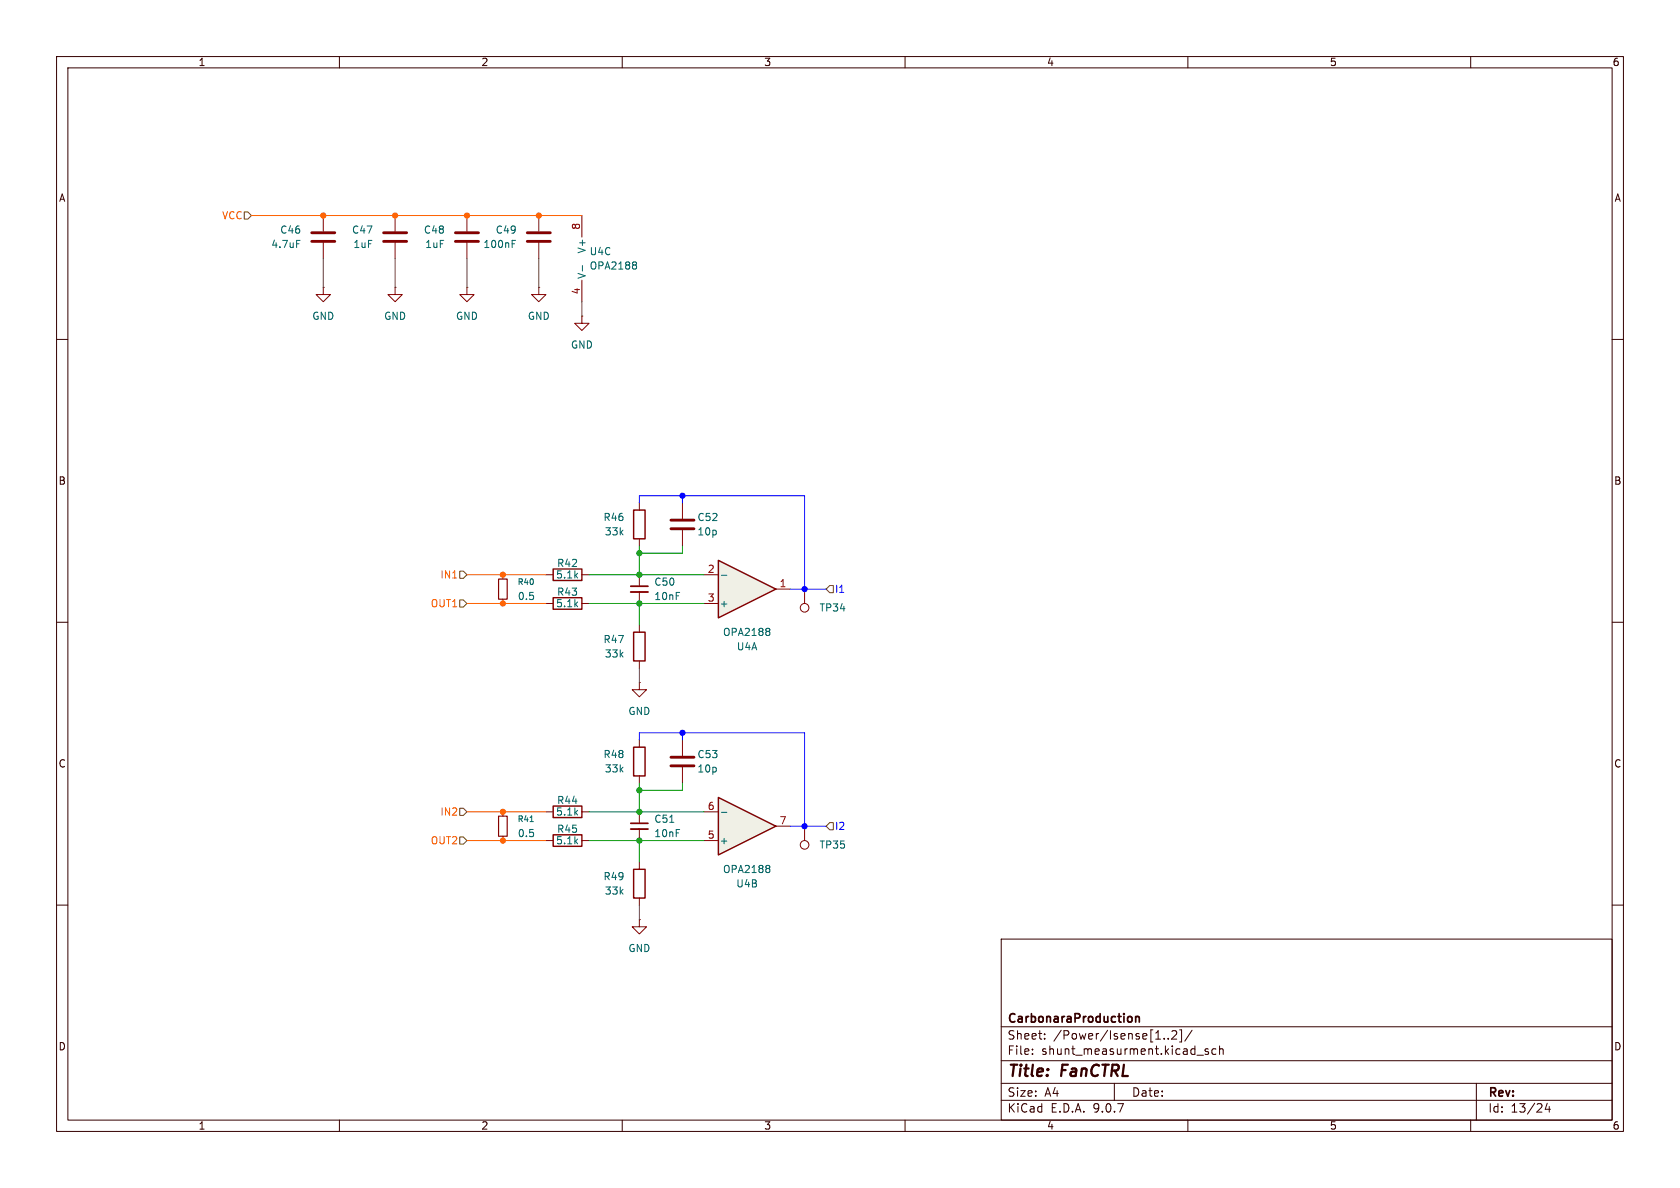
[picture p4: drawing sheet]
<svg xmlns="http://www.w3.org/2000/svg" width="297mm" height="210mm" viewBox="0 0 297 210" stroke-linecap="round" stroke-linejoin="round" font-family="sans-serif">
<g fill="none" stroke="#350000" stroke-width=".18">
<path d="M10 10h277v190h-277zM12 12h273v186h-273zM60 10v2M110 10v2M160 10v2M210 10v2M260 10v2M10 60h2M285 60h2M10 110h2M285 110h2M10 160h2"/>
<path d="M177 166h108v32h-108zM285 160h2M60 198v2M110 198v2M160 198v2M177 194.5h108M177 191.5h108M177 187.5h108M177 181.5h108M182.5 186.3v.1M182.5 185.5v.1M184.7 183.6v.1"/>
<path d="M184.7 182.8v.1M197 191.5v3M205.8 183.6v.1M206.5 183.6v.1M207.2 182.3l.5-.1 .3 .1v.3l-.9 1.1h.9M208.5 182.1h.4v2.1h-.4M210 198v2M210.7 182.1l-1.2 2M211.6 186.5h1.1M213.6 185.5l-.4-.1-.2 .2 .1 .2 .5 .2v.3h-.6M215 185.5l-.5-.1-.3 .3v.4l.2 .2h.6M215.6 185.5l.2-.1 .4 .1v.9"/>
<path d="M215.6 184.9v1.5M260 198v2M261 191.5v6.5M273.5 195l-.3 1.1h.9M273.9 195.6v1"/>
</g>
<path d="M200.1 179.8v.7M200.8 179.7v1M200.8 179.8l.2-.1 .3 .1 .1 .9" fill="none" stroke="#350000" stroke-width=".3"/>
<path d="M102.9 55.9v1.3h1.2l-1.2 1.2-1.3-1.2h1.3M102.9 55.9h.1" fill="none" stroke="#840000" stroke-width=".18"/>
<path d="M127 99.1l10.2 5-10.2 5.1z" fill="#f0f0e6"/>
<path d="M112 90.2h2v5.1h-2zM127 99.1l10.2 5-10.2 5.1zM97.8 100.6h5.1v2h-5.1zM97.8 105.7h5.1v2h-5.1zM112 111.8h2v5h-2zM112 132.1h2v5.1h-2zM112 153.7h2v5.1h-2z" fill="none" stroke="#840000" stroke-width=".25"/>
<g fill="none" stroke="#840000" stroke-width=".18">
<path d="M57.1 38.1v2.8M69.8 38.1v2.8M82.5 38.1v2.8M95.2 38.1v2.8M102.9 38.1v3.8M57.1 50.8v1.3h1.3l-1.3 1.2-1.2-1.2h1.2M57.1 50.8h.1M57.1 42.9v2.8M69.8 50.8v1.3h1.3l-1.3 1.2-1.2-1.2h1.2M69.8 50.8h.1M69.8 42.9v2.8M82.5 50.8v1.3h1.3l-1.3 1.2-1.2-1.2h1.2"/>
<path d="M82.5 50.8h.1M82.5 42.9v2.8M95.2 50.8v1.3h1.3l-1.3 1.2-1.2-1.2h1.2M95.2 50.8h.1M95.2 42.9v2.8M102.9 49.5v3.8M113 88.9v1.3M113 95.3v1.2M88.9 101.6v.8M88.9 105.9v.8M96.5 106.7h1.3M96.5 101.6h1.3"/>
<path d="M102.9 106.7h1.2M102.9 101.6h1.2M113 101.6v2M113 104.6v2.1M113 110.5v1.3M113 116.8v1.3M124.5 106.7h2.5M124.5 101.6h2.5M137.2 104.1h2.5M142.2 104.1v2.6M113 120.7v1.2h1.3l-1.3 1.3-1.2-1.3h1.2M113 120.7h.1"/>
<path d="M113 130.8v1.3M113 137.2v1.2M120.6 130.8v2.8M120.6 135.6v2.8M88.9 143.5v.8M88.9 147.8v.8M113 143.5v2M113 146.6v2M113 152.4v1.3M113 158.8v1.2M142.2 146.1v2.5M113 162.6v1.2h1.3l-1.3 1.3-1.2-1.3h1.2"/>
<path d="M113 162.6h.1"/>
<circle cx="142.2" cy="107.4" r=".76"/>
<circle cx="142.2" cy="149.4" r=".76"/>
</g>
<path d="M52.4 42.5h.6M90.5 43.1h.5M90.5 42.5h.6M103 46.9v1M112.3 46.3l.2 .2-.2 .3 .2 .3v.2l-.2 .3M127.5 101.7h1M135.9 111.1l.2 .2-.2 .3 .2 .3v.2l-.2 .2M93.7 145.2h.6M118.4 145.4h.7" fill="none" stroke="#006464" stroke-width=".18"/>
<path d="M111.5 103.6h3.1M111.5 145.5h3.1" fill="none" stroke="#840000" stroke-width=".3"/>
<path d="M111.5 104.6h3.1M111.5 146.6h3.1" fill="none" stroke="#840000" stroke-width=".33"/>
<path d="M55.1 41.1h4.1M55.1 42.7h4.1M67.8 41.1h4.1M67.8 42.7h4.1M80.5 41.1h4.1M80.5 42.7h4.1M93.2 41.1h4.1M93.2 42.7h4.1M118.6 133.9h4.1M118.6 135.4h4.1" fill="none" stroke="#840000" stroke-width=".51"/>
<path d="M88.1 102.4h1.6v3.5h-1.6zM88.1 144.3h1.6v3.5h-1.6z" fill="none" stroke="#840000" stroke-width=".2"/>
<path d="M127 141l10.2 5.1-10.2 5z" fill="#f0f0e6"/>
<path d="M97.8 142.5h5.1v2h-5.1zM97.8 147.6h5.1v2h-5.1zM127 141l10.2 5.1-10.2 5z" fill="none" stroke="#840000" stroke-width=".25"/>
<path d="M120.6 88.9v2.8M120.6 93.7v2.8M96.5 148.6h1.3M96.5 143.5h1.3M102.9 148.6h1.2M102.9 143.5h1.2M124.5 148.6h2.5M124.5 143.5h2.5M137.2 146.1h2.5" fill="none" stroke="#840000" stroke-width=".18"/>
<path d="M127.5 143.6h1M135.9 153l.2 .2-.2 .3 .2 .3v.2l-.2 .2" fill="none" stroke="#006464" stroke-width=".18"/>
<path d="M118.6 91.9h4.1M118.6 93.5h4.1" fill="none" stroke="#840000" stroke-width=".51"/>
<path d="M43.2 37.5h.6l.6 .6-.6 .6h-.6zM81.3 106h.6l.6 .7-.6 .6h-.6zM81.3 101h.6l.6 .6-.6 .6h-.6zM146.7 103.5h.6v1.3h-.6l-.7-.7zM81.3 142.9h.6l.6 .6-.6 .6h-.6zM81.3 148h.6l.6 .6-.6 .6h-.6zM146 146.1l.7-.7h.6v1.3h-.6z" fill="none" stroke="#725600" stroke-width=".18"/>
<path d="M113 96.5v5.1M120.6 96.5v1.3h-7.6M104.1 106.7h20.4M104.1 101.6h20.4M113 106.7v3.8M113 138.4v5.1M120.6 138.4v1.3h-7.6M104.1 143.5h20.4M104.1 148.6h20.4M113 148.6v3.8" fill="none" stroke="#009600" stroke-width=".18"/>
<path d="M113 88.9v-1.3h29.2v16.5M120.6 87.6v1.3M139.7 104.1h6.3M113 130.8v-1.3h29.2v16.6M120.6 129.5v1.3M139.7 146.1h6.3" fill="none" stroke="#00f" stroke-width=".18"/>
<path d="M57.1 45.7v5.1M69.8 45.7v5.1M82.5 45.7v5.1M95.2 45.7v5.1M102.9 53.3v2.6M113 118.1v2.6M113 160v2.6" fill="none" stroke="#484848" stroke-width=".18"/>
<path d="M44.4 38.1h58.5M82.5 106.7h14M82.5 101.6h14M82.5 143.5h14M82.5 148.6h14" fill="none" stroke="#ff6302" stroke-width=".18"/>
<g fill="#009600" stroke="#009600" stroke-width=".18">
<circle cx="113" cy="139.7" r=".46"/>
<circle cx="113" cy="143.5" r=".46"/>
<circle cx="113" cy="148.6" r=".46"/>
<circle cx="113" cy="97.8" r=".46"/>
<circle cx="113" cy="101.6" r=".46"/>
<circle cx="113" cy="106.7" r=".46"/>
</g>
<g fill="#ff6302" stroke="#ff6302" stroke-width=".18">
<circle cx="88.9" cy="143.5" r=".46"/>
<circle cx="88.9" cy="148.6" r=".46"/>
<circle cx="82.5" cy="38.1" r=".46"/>
<circle cx="57.1" cy="38.1" r=".46"/>
<circle cx="88.9" cy="101.6" r=".46"/>
<circle cx="95.2" cy="38.1" r=".46"/>
<circle cx="69.8" cy="38.1" r=".46"/>
<circle cx="88.9" cy="106.7" r=".46"/>
</g>
<g fill="#00f" stroke="#00f" stroke-width=".18">
<circle cx="142.2" cy="104.1" r=".46"/>
<circle cx="120.6" cy="129.5" r=".46"/>
<circle cx="142.2" cy="146.1" r=".46"/>
<circle cx="120.6" cy="87.6" r=".46"/>
</g>
<g font-size="2.8" fill="#350000">
<text x="178" y="190.9">Title:</text>
<text x="187.7" y="190.9">FanCTRL</text>
</g>
<g font-size="2.1" fill="#350000">
<text x="178" y="184">Sheet:</text>
<text x="178" y="181.2">CarbonaraProduction</text>
<text x="186.2" y="184">/Power/Isense[1..2]/</text>
<text x="178" y="186.7">File:</text>
<text x="184.1" y="186.7">shunt_measurment.kicad_sch</text>
<text x="178" y="196.9">KiCad</text>
<text x="178" y="194.1">Size:</text>
<text x="184.7" y="194.1">A4</text>
<text x="185.7" y="196.9">E.D.A.</text>
<text x="193.3" y="196.9">9.0.7</text>
<text x="200" y="194.1">Date:</text>
<text x="263" y="194.3">Rev:</text>
<text x="263" y="196.9">Id:</text>
<text x="267.1" y="196.9">13/24</text>
</g>
<g font-size="1.8" fill="#350000">
<text x="35" y="11.9">1</text>
<text x="85" y="11.9">2</text>
<text x="135" y="11.9">3</text>
<text x="185" y="11.9">4</text>
<text x="235" y="11.9">5</text>
<text x="285" y="11.9">6</text>
<text x="10.3" y="35.9">A</text>
<text x="285.3" y="35.9">A</text>
<text x="10.3" y="85.9">B</text>
<text x="285.3" y="85.9">B</text>
<text x="10.3" y="135.9">C</text>
<text x="285.3" y="135.9">C</text>
<text x="10.3" y="185.9">D</text>
<text x="285.3" y="185.9">D</text>
<text x="35" y="199.9">1</text>
<text x="85" y="199.9">2</text>
<text x="135" y="199.9">3</text>
<text x="185" y="199.9">4</text>
<text x="235" y="199.9">5</text>
<text x="285" y="199.9">6</text>
</g>
<g font-size="1.8" fill="#ff6302">
<text x="39.2" y="39">VCC</text>
<text x="76" y="107.5">OUT1</text>
<text x="77.7" y="102.5">IN1</text>
<text x="76" y="149.5">OUT2</text>
<text x="77.7" y="144.4">IN2</text>
</g>
<g font-size="1.8" fill="#006464">
<text x="49.4" y="41.5">C46</text>
<text x="62.1" y="41.5">C47</text>
<text x="74.8" y="41.5">C48</text>
<text x="87.5" y="41.5">C49</text>
<text x="47.9" y="44">4.7uF</text>
<text x="62.4" y="44">1uF</text>
<text x="75.1" y="44">1uF</text>
<text x="85.4" y="44">100nF</text>
<text x="103.7" y="44.9" transform="rotate(-90 103.7 44.9)">V+</text>
<text x="104.1" y="47.9">OPA2188</text>
<text x="104.1" y="45.3">U4C</text>
<text x="103.7" y="49.4" transform="rotate(-90 103.7 49.4)">V-</text>
<text x="55.1" y="56.7">GND</text>
<text x="67.8" y="56.7">GND</text>
<text x="80.5" y="56.7">GND</text>
<text x="93.2" y="56.7">GND</text>
<text x="100.8" y="61.8">GND</text>
<text x="106.6" y="92.3">R46</text>
<text x="106.8" y="94.8">33k</text>
<text x="123.2" y="92.3">C52</text>
<text x="123.2" y="94.8">10p</text>
<text x="98.4" y="100.4">R42</text>
<text x="91.4" y="106.3">0.5</text>
<text x="98.2" y="102.5">5.1k</text>
<text x="98.2" y="107.5">5.1k</text>
<text x="98.4" y="105.5">R43</text>
<text x="115.6" y="103.7">C50</text>
<text x="115.6" y="106.3">10nF</text>
<text x="127.1" y="107.5">+</text>
<text x="106.6" y="113.9">R47</text>
<text x="127.7" y="112.6">OPA2188</text>
<text x="144.8" y="108.3">TP34</text>
<text x="106.8" y="116.4">33k</text>
<text x="130.2" y="115.2">U4A</text>
<text x="111" y="126.6">GND</text>
<text x="106.6" y="134.2">R48</text>
<text x="106.8" y="136.8">33k</text>
<text x="123.2" y="134.2">C53</text>
<text x="123.2" y="136.8">10p</text>
<text x="98.4" y="142.3">R44</text>
<text x="91.4" y="148.2">0.5</text>
<text x="98.2" y="144.4">5.1k</text>
<text x="98.2" y="149.5">5.1k</text>
<text x="98.4" y="147.4">R45</text>
<text x="115.6" y="145.6">C51</text>
<text x="115.6" y="148.2">10nF</text>
<text x="127.1" y="149.5">+</text>
<text x="106.6" y="155.8">R49</text>
<text x="127.7" y="154.5">OPA2188</text>
<text x="144.8" y="150.2">TP35</text>
<text x="106.8" y="158.3">33k</text>
<text x="130.1" y="157.1">U4B</text>
<text x="111" y="168.5">GND</text>
</g>
<g font-size="1.8" fill="#a90000">
<text x="102.6" y="40.7" transform="rotate(-90 102.6 40.7)">8</text>
<text x="102.6" y="52.1" transform="rotate(-90 102.6 52.1)">4</text>
<text x="125" y="101.3">2</text>
<text x="125" y="106.4">3</text>
<text x="137.7" y="103.9">1</text>
<text x="125" y="143.3">6</text>
<text x="125" y="148.3">5</text>
<text x="137.7" y="145.8">7</text>
</g>
<g font-size="1.8" fill="#00f">
<text x="147.5" y="105">I1</text>
<text x="147.5" y="146.9">I2</text>
</g>
<g font-size="1.4" fill="#006464">
<text x="91.4" y="103.6">R40</text>
<text x="91.4" y="145.5">R41</text>
</g>
</svg>
